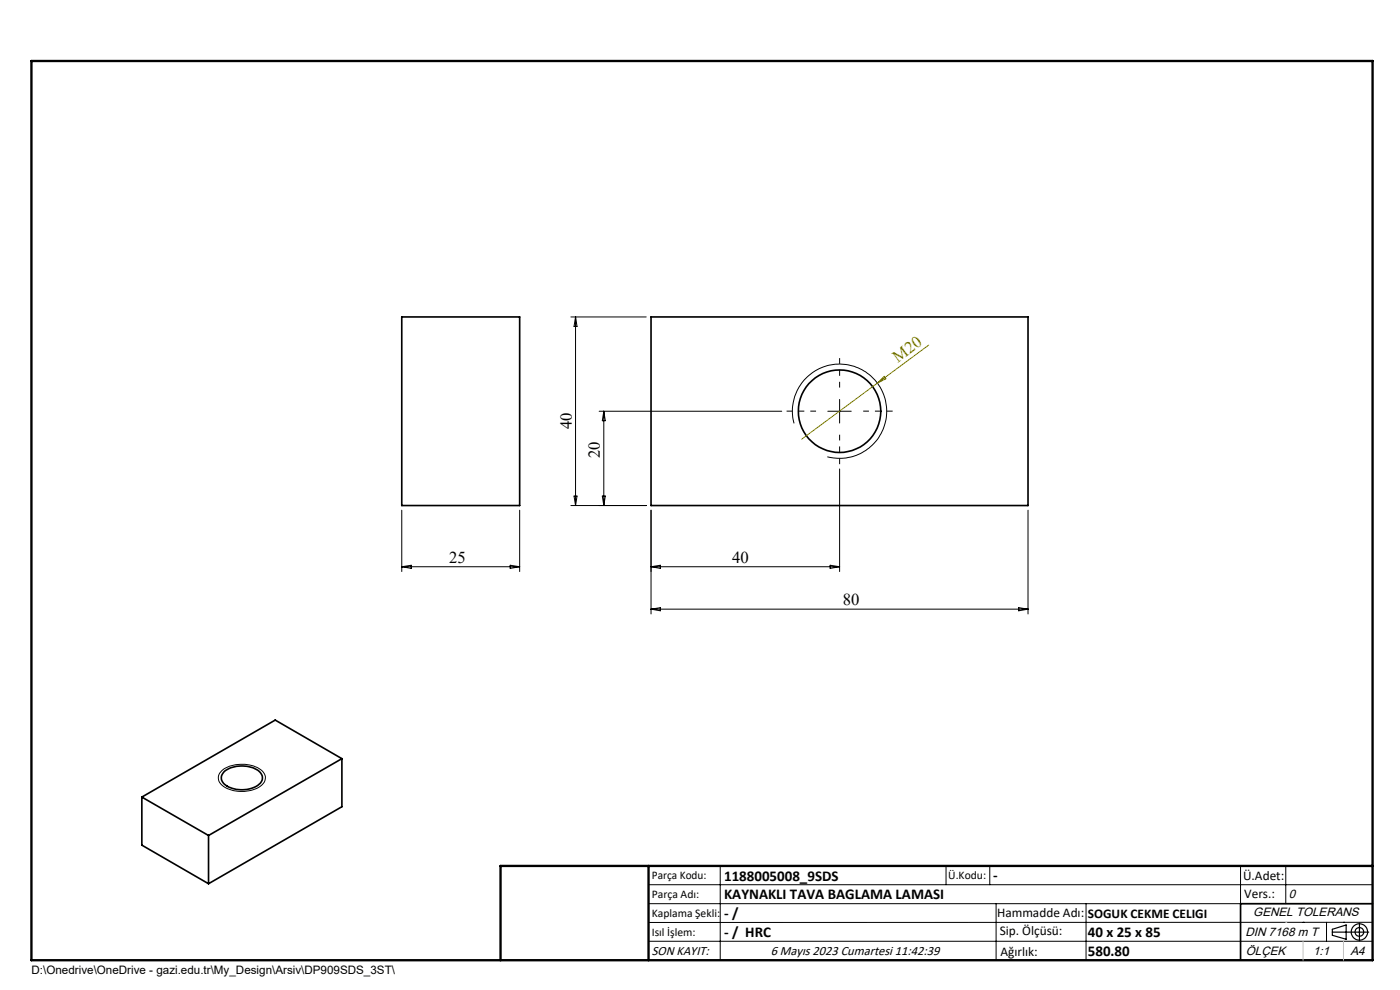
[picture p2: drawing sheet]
<svg xmlns="http://www.w3.org/2000/svg" width="297mm" height="210mm" viewBox="0 0 297 210" stroke-linecap="round" stroke-linejoin="round" font-family="sans-serif">
<g fill="none" stroke="#000" stroke-width=".35">
<path d="M85.2 67.2h25v40h-25zM138.1 67.2h80v40h-80zM30.1 169.1l14.1 8.1M30.1 169.1v10.2l14.1 8.2M44.2 177.2v10.3M47.6 163.6a6.4 6.4 0 0 1 7.6 .3 1.81 1.81 0 0 1-.8 2.9 6.4 6.4 0 0 1-7-.7 1.72 1.72 0 0 1 .2-2.5zM72.5 160.9l-28.3 16.3M72.5 160.9v10.2l-28.3 16.4M72.5 160.9l-14.1-8.2-28.3 16.4M291.2 191.7h-28v12"/>
<circle cx="178.1" cy="87.2" r="8.8"/>
</g>
<g fill="none" stroke="#000" stroke-width=".21">
<path d="M121.1 67.2h16M122.1 67.2v40M122.1 67.2l.3 2h-.6zM127.1 87.2h38.7M128.1 87.2v20M128.1 87.2l.3 2h-.6zM168.5 89.8a10 10 0 0 1 8.8-12.5 10 10 0 0 1 10.8 10.8 10 10 0 0 1-12.6 8.8M175.6 87.2h5M178.1 84.7v5M178.1 99.5v21.7M85.2 108.2v13M108.2 119.9l2 .3-2 .4z"/>
<path d="M110.2 108.2v13M121.1 107.2h16M121.8 105.2h.6l-.3 2zM127.8 105.2h.6l-.3 2zM138.1 108.2v22M176.1 119.9l2 .3-2 .4zM218.1 108.2v22M85.2 120.2h25M85.2 120.2l2-.3v.7zM138.1 120.2h40M138.1 120.2l2-.3v.7zM138.1 129.2l2-.3v.7z"/>
<path d="M138.1 129.2h80M216.1 128.9l2 .3-2 .4zM47 163.5a7.3 7.3 0 0 1 8.8 .2 2.09 2.09 0 0 1-.9 3.3 7.4 7.4 0 0 1-7.9-.6 1.93 1.93 0 0 1 0-2.9zM137.6 187.7h153.6M137.6 191.7h153.6M137.6 199.7h153.6M152.8 183.7v20M200.7 183.7v4M210 183.7v4M211.3 191.7v12M230.4 191.7v12M263.2 183.7v20"/>
<path d="M272.8 183.7v8M276.4 195.6h.1M281.4 195.6v4.1M285 195.6h.1M291.2 195.6l-153.6 .1"/>
</g>
<g fill="none" stroke="#000" stroke-width=".25">
<path d="M282.6 197.7h7.8M282.6 197.1l3-.9v3l-3-.8zM288.4 195.8v3.8M106.2 203.7h185"/>
<circle cx="288.4" cy="197.7" r="1.74"/>
<circle cx="288.4" cy="197.7" r=".93"/>
</g>
<path d="M173.1 87.2h-6.2M178.1 92.2v6.3M178.1 82.2v-6.2M183.1 87.2h6.3" fill="none" stroke="#000" stroke-width=".21" stroke-dasharray="15.2 1.3 1.3 1.3" stroke-dashoffset="14" stroke-linecap="butt"/>
<path d="M6.7 12.9h284.5v190.8h-284.5zM137.6 183.7v20M291.2 183.7h-185v20" fill="none" stroke="#000" stroke-width=".5"/>
<path d="M276.4 199.7v4M285 199.7v4" fill="none" stroke="#c0c0c0" stroke-width=".21"/>
<path d="M272.8 195.6h.1" fill="none" stroke="#c0c0c0" stroke-width=".25"/>
<path d="M197 73.2l-26.9 20M186.1 81.3l1.5-1.5 .3 .6z" fill="none" stroke="#808000" stroke-width=".21"/>
<path d="M-.1 105.6v.3zM-.1 98v.3z" fill="#00f"/>
<text font-size="3.5" fill="#808000" x="190.5" y="77" transform="rotate(-37 190.5 77)">M20</text>
<g font-size="3.5">
<text x="121.3" y="91.1" transform="rotate(-90 121.3 91.1)">40</text>
<text x="127.3" y="97.2" transform="rotate(-90 127.3 97.2)">20</text>
<text x="95.3" y="119.4">25</text>
<text x="155.3" y="119.4">40</text>
<text x="178.8" y="128.4">80</text>
</g>
<g font-size="3.2">
<text x="153.6" y="186.8">1188005008_9SDS</text>
<text x="153.6" y="190.8">KAYNAKLI TAVA BAGLAMA LAMASI</text>
<text x="210.7" y="186.6">-</text>
<text x="153.6" y="194.8">- /</text>
<text x="153.6" y="198.8">- / HRC</text>
<text x="230.8" y="198.7">40 x 25 x 85</text>
<text x="230.8" y="202.8">580.80</text>
</g>
<g font-size="2.8">
<text x="263.7" y="186.7">Ü.Adet:</text>
<text x="263.9" y="190.5">Vers.:</text>
<text x="211.5" y="194.5">Hammadde Adı:</text>
<text x="230.8" y="194.7">SOGUK CEKME CELIGI</text>
<text x="138.3" y="202.6">SON KAYIT:</text>
<text x="163.5" y="202.6">6 Mayıs 2023 Cumartesi 11:42:39</text>
<text x="212.1" y="198.4">Sip. Ölçüsü:</text>
<text x="212.2" y="202.7">Ağırlık:</text>
</g>
<g font-size="2.6">
<text x="273.4" y="190.4">0</text>
<text x="265.9" y="194.4">GENEL TOLERANS</text>
<text x="264.2" y="198.5">DIN 7168 m T</text>
<text x="264.3" y="202.6">ÖLÇEK</text>
<text x="278.5" y="202.6">1:1</text>
<text x="286.5" y="202.6">A4</text>
</g>
<g font-size="2.5">
<text x="138.3" y="186.4">Parça Kodu:</text>
<text x="138.3" y="190.5">Parça Adı:</text>
<text x="201.2" y="186.5">Ü.Kodu:</text>
<text x="138.3" y="194.5">Kaplama Şekli:</text>
<text x="138.3" y="198.6">Isıl İşlem:</text>
<text x="6.7" y="206.7">D:\Onedrive\OneDrive - gazi.edu.tr\My_Design\Arsiv\DP909SDS_3ST\</text>
</g>
</svg>
